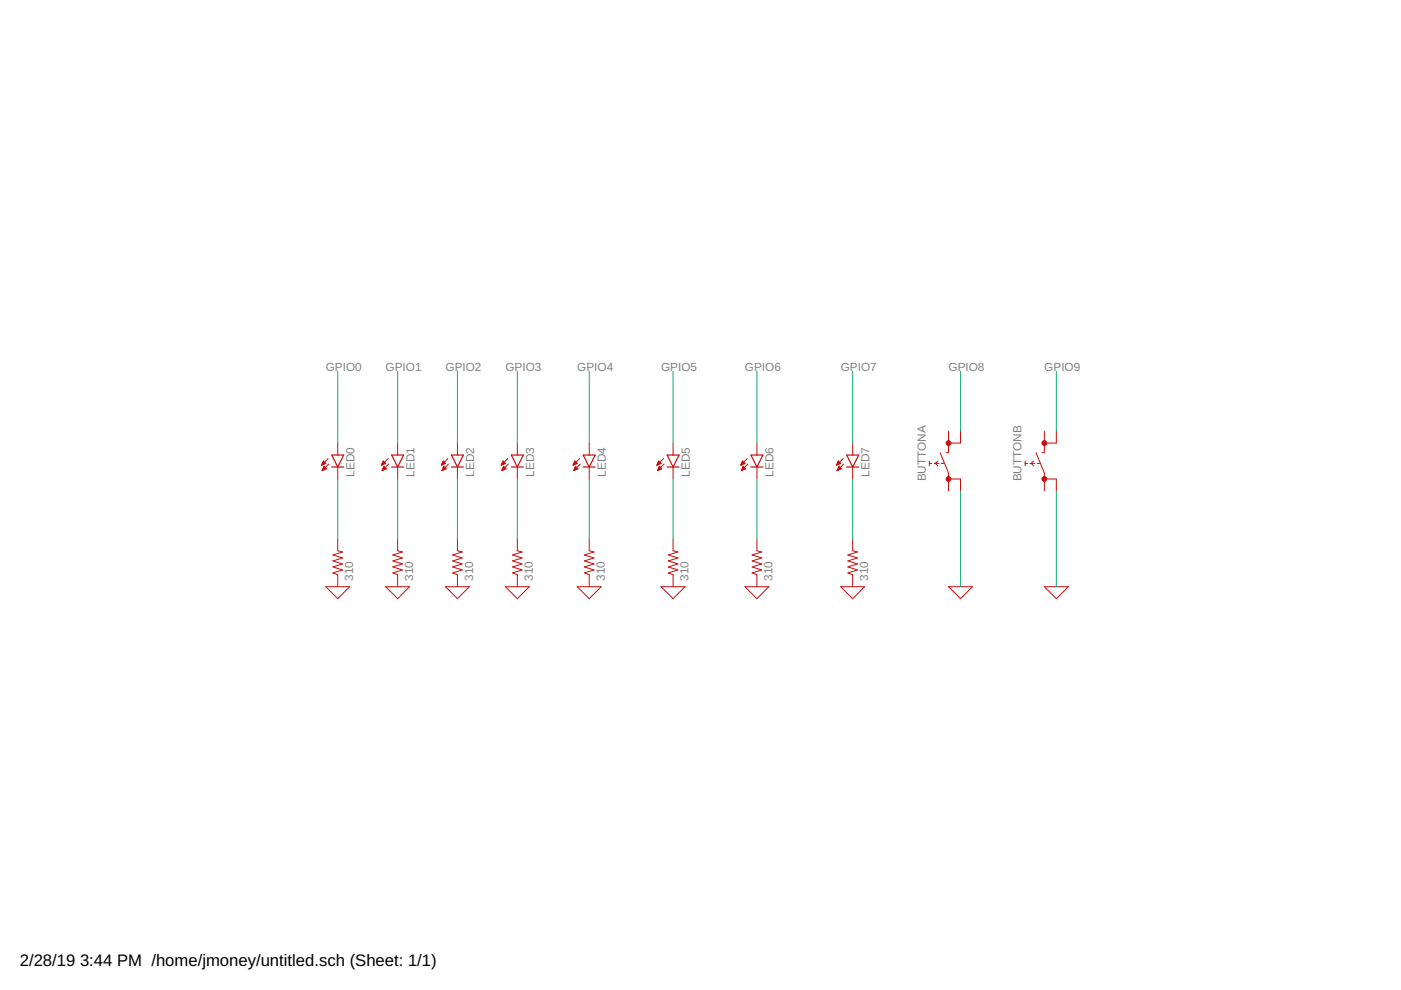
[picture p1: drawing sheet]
<svg xmlns="http://www.w3.org/2000/svg" width="297mm" height="210mm" viewBox="0 0 297 210" stroke-linecap="round" stroke-linejoin="round" font-family="sans-serif">
<g fill="none" stroke="#c90d0c" stroke-width=".25">
<path d="M70.3 99h2.6M70.3 96.5h2.6l-1.3 2.5zM83 99h2.6M83 96.5h2.6l-1.3 2.5zM95.7 99h2.6M95.7 96.5h2.6l-1.3 2.5zM108.4 99h2.6M108.4 96.5h2.6l-1.3 2.5zM123.7 96.5h2.5l-1.3 2.5zM123.7 99h2.5M141.4 99h2.6M141.4 96.5h2.6l-1.3 2.5z"/>
<path d="M159.2 99h2.6M159.2 96.5h2.6l-1.3 2.5zM179.5 99h2.6M179.5 96.5h2.6l-1.3 2.5z"/>
</g>
<g fill="none" stroke="#c90d0c" stroke-width=".21">
<path d="M68.2 98.6h.2M68.3 98.4h.3M68.3 98.3h.6M68.3 99.8h.1M68.4 98.2h.6M68.4 99.7h.2M68.4 98.1h.5M68.4 99.5h.5M68.5 98h.3M68.5 99.4h.7M68.5 97.8h.1M68.5 99.3h.6"/>
<path d="M68.6 99.2h.4M68.6 97.7l.5 .6-.9 .3zM68.6 99h.2M68.7 98.9h.1M68.7 98.9l-.4 .9M68.7 98.9l.5 .5M69.2 99.4l-.9 .4M69.6 97.2l-1.4 1.4M69.7 98.4l-1.4 1.4M71.6 93.9v2.6M71.6 99v2.6M80.9 98.6h.1"/>
<path d="M81 98.4h.3M81 98.3h.6M81 99.8h.1M81 99.7h.3M81.1 98.2h.6M81.1 98.1h.5M81.1 99.5h.5M81.2 99.4h.7M81.2 98h.2M81.2 97.8h.1M81.2 99.3h.6M81.3 99.2h.3"/>
<path d="M81.3 97.7l.5 .6-.9 .3zM81.3 99h.2M81.4 98.9h.1M81.4 98.9l-.4 .9M81.4 98.9l.5 .5M81.9 99.4l-.9 .4M82.3 97.2l-1.4 1.4M82.4 98.4l-1.4 1.4M84.3 93.9v2.6M84.3 99v2.6M93.6 98.6h.1M93.7 98.4h.3"/>
<path d="M93.7 98.3h.6M93.7 99.8h.1M93.7 98.2h.7M93.7 99.7h.3M93.8 98.1h.5M93.8 99.5h.5M93.9 98h.2M93.9 99.4h.7M93.9 97.8h.1M93.9 99.3h.6M94 99.2h.3M94 97.7l.4 .6-.8 .3z"/>
<path d="M94 99h.2M94.1 98.9h.1M94.1 98.9l-.4 .9M94.1 98.9l.5 .5M94.6 99.4l-.9 .4M95 97.2l-1.4 1.4M95.1 98.4l-1.4 1.4M97 93.9v2.6M97 99v2.6M106.3 98.6h.1M106.3 98.4h.4M106.4 98.3h.6"/>
<path d="M106.4 99.8h.1M106.4 98.2h.7M106.4 99.7h.3M106.5 98.1h.5M106.5 99.5h.5M106.6 98h.2M106.6 99.4h.7M106.6 99.3h.6M106.6 97.8h.1M106.6 97.7l.5 .6-.8 .3zM106.7 99.2h.3M106.7 99h.2"/>
<path d="M106.8 98.9h.1M106.8 98.9l-.4 .9M106.8 98.9l.5 .5M107.3 99.4l-.9 .4M107.7 97.2l-1.4 1.4M107.8 98.4l-1.4 1.4M109.7 93.9v2.6M109.7 99v2.6M121.5 98.6h.2M121.6 98.4h.4M121.6 99.8h.1M121.6 98.3h.6"/>
<path d="M121.7 98.2h.6M121.7 99.7h.2M121.7 98.1h.5M121.7 99.5h.5M121.8 98h.3M121.8 99.4h.7M121.8 97.8h.2M121.8 99.3h.6M121.9 97.7l.5 .6-.9 .3zM121.9 99.2h.4M121.9 99h.3M122 98.9l-.4 .9"/>
<path d="M122 98.9l.5 .5M122 98.9h.1M122.5 99.4l-.9 .4M122.9 97.2l-1.4 1.4M123 98.4l-1.4 1.4M124.9 93.9v2.6M124.9 99v2.6M139.3 98.6h.2M139.4 98.4h.3M139.4 98.3h.6M139.4 99.8h.1M139.5 98.2h.6"/>
<path d="M139.5 99.7h.2M139.5 98.1h.5M139.5 99.5h.5M139.6 98h.3M139.6 99.4h.7M139.6 97.8h.1M139.6 99.3h.6M139.7 99.2h.4M139.7 97.7l.5 .6-.9 .3zM139.7 99h.2M139.8 98.9h.1M139.8 98.9l-.4 .9"/>
<path d="M139.8 98.9l.5 .5M140.3 99.4l-.9 .4M140.7 97.2l-1.4 1.4M140.8 98.4l-1.4 1.4M142.7 93.9v2.6M142.7 99v2.6M157.1 98.6h.1M157.1 98.4h.4M157.2 98.3h.6M157.2 99.8h.1M157.2 99.7h.3M157.2 98.2h.7"/>
<path d="M157.3 98.1h.5M157.3 99.5h.5M157.3 98h.3M157.3 99.4h.8M157.4 97.8h.1M157.4 99.3h.5M157.4 99.2h.4M157.4 97.7l.5 .6-.8 .3zM157.5 99h.2M157.5 98.9h.1M157.6 98.9l-.4 .9M157.6 98.9l.5 .5"/>
<path d="M158.1 99.4l-.9 .4M158.5 97.2l-1.4 1.4M158.6 98.4l-1.4 1.4M160.5 93.9v2.6M160.5 99v2.6M177.4 98.6h.1M177.4 98.4h.4M177.5 98.3h.6M177.5 99.8h.1M177.5 98.2h.7M177.5 99.7h.3M177.6 98.1h.5"/>
<path d="M177.6 99.5h.5M177.7 98h.2M177.7 99.4h.7M177.7 99.3h.6M177.7 97.8h.1M177.7 97.7l.5 .6-.8 .3zM177.8 99.2h.3M177.8 99h.2M177.9 98.9h.1M177.9 98.9l-.4 .9M177.9 98.9l.5 .5M178.4 99.4l-.9 .4"/>
<path d="M178.8 97.2l-1.4 1.4M178.9 98.4l-1.4 1.4M180.8 93.9v2.6M180.8 99v2.6M197 98.3h.5M197 97.7v1.1M198.1 98.3h1M198.8 97.7l-.5 .6 .5 .5M199.3 96l1.8 4.3v3.8M199.6 98.3h.5M201.1 91.4v4.6h-.5M203.6 91.4v2.5h-2.5"/>
<path d="M217.4 98.3h.5M217.4 97.7v1.1M218.4 98.3h1M219.1 97.7l-.5 .6 .5 .5M219.6 96l1.8 4.3v3.8M219.9 98.3h.5M221.4 91.4v4.6h-.5M224 91.4v2.5h-2.6M71.6 114.3v2.5l1 .2-2 .7 2 .6-2 .6 2 .7-2 .6 2 .6-2 .7 1 .4v2.5M84.3 114.3v2.5l1 .2-2 .7 2 .6-2 .6 2 .7-2 .6 2 .6-2 .7 1 .4v2.5M97 114.3v2.5l1 .2-2 .7 2 .6-2 .6 2 .7-2 .6 2 .6-2 .7 1 .4v2.5M109.7 114.3v2.5l1 .2-2 .7 2 .6-2 .6 2 .7-2 .6 2 .6-2 .7 1 .4v2.5"/>
<path d="M124.9 114.3v2.5l1 .2-2 .7 2 .6-2 .6 2 .7-2 .6 2 .6-2 .7 1 .4v2.5M142.7 114.3v2.5l1 .2-2 .7 2 .6-2 .6 2 .7-2 .6 2 .6-2 .7 1 .4v2.5M160.5 114.3v2.5l1 .2-2 .7 2 .6-2 .6 2 .7-2 .6 2 .6-2 .7 1 .4v2.5M180.8 114.3v2.5l1 .2-2 .7 2 .6-2 .6 2 .7-2 .6 2 .6-2 .7 1 .4v2.5M201.1 101.6h2.5v2.5M221.4 101.6h2.6v2.5M69.1 124.4h5l-2.5 2.5zM81.8 124.4h5l-2.5 2.5zM94.4 124.4h5.1l-2.5 2.5zM107.1 124.4h5.1l-2.5 2.5zM122.4 124.4h5.1l-2.6 2.5zM140.2 124.4h5l-2.5 2.5z"/>
<path d="M157.9 124.4h5.1l-2.5 2.5zM178.2 124.4h5.1l-2.5 2.5zM201.1 124.4h5.1l-2.6 2.5zM221.4 124.4h5.1l-2.5 2.5z"/>
</g>
<g fill="#c90d0c" stroke="#c90d0c" stroke-width=".21">
<circle cx="201.1" cy="101.6" r=".51"/>
<circle cx="201.1" cy="93.9" r=".51"/>
<circle cx="221.4" cy="101.6" r=".51"/>
<circle cx="221.4" cy="93.9" r=".51"/>
</g>
<g fill="none" stroke="#0dab76" stroke-width=".21">
<path d="M71.6 78.7v15.2M84.3 78.7v15.2M97 78.7v15.2M109.7 78.7v15.2M124.9 78.7v15.2M142.7 78.7v15.2M160.5 78.7v15.2M180.8 78.7v15.2M203.6 78.7v12.7M224 78.7v12.7M71.6 101.6v12.7M84.3 101.6v12.7"/>
<path d="M97 101.6v12.7M109.7 101.6v12.7M124.9 101.6v12.7M142.7 101.6v12.7M160.5 101.6v12.7M180.8 101.6v12.7M203.6 104.1v20.3M224 104.1v20.3"/>
</g>
<g font-size="3.5">
<text x="4.2" y="204.7">2/28/19</text>
<text x="17" y="204.7">3:44 PM /home/jmoney/untitled.sch (Sheet: 1/1)</text>
</g>
<g font-size="2.5" fill="#808080">
<text x="69.1" y="78.7">GPIO0</text>
<text x="81.8" y="78.7">GPIO1</text>
<text x="94.5" y="78.7">GPIO2</text>
<text x="107.2" y="78.7">GPIO3</text>
<text x="122.4" y="78.7">GPIO4</text>
<text x="140.2" y="78.7">GPIO5</text>
<text x="157.9" y="78.7">GPIO6</text>
<text x="178.3" y="78.7">GPIO7</text>
<text x="201.1" y="78.7">GPIO8</text>
<text x="221.4" y="78.7">GPIO9</text>
<text x="75.2" y="101" transform="rotate(-90 75.2 101)">LED0</text>
<text x="87.9" y="101" transform="rotate(-90 87.9 101)">LED1</text>
<text x="100.6" y="101" transform="rotate(-90 100.6 101)">LED2</text>
<text x="113.2" y="101" transform="rotate(-90 113.2 101)">LED3</text>
<text x="128.5" y="101" transform="rotate(-90 128.5 101)">LED4</text>
<text x="146.3" y="101" transform="rotate(-90 146.3 101)">LED5</text>
<text x="164" y="101" transform="rotate(-90 164 101)">LED6</text>
<text x="184.3" y="101" transform="rotate(-90 184.3 101)">LED7</text>
<text x="196.3" y="102.1" transform="rotate(-90 196.3 102.1)">BUTTONA</text>
<text x="216.6" y="102.1" transform="rotate(-90 216.6 102.1)">BUTTONB</text>
<text x="74.9" y="123.1" transform="rotate(-90 74.9 123.1)">310</text>
<text x="87.6" y="123.1" transform="rotate(-90 87.6 123.1)">310</text>
<text x="100.3" y="123.1" transform="rotate(-90 100.3 123.1)">310</text>
<text x="113" y="123.1" transform="rotate(-90 113 123.1)">310</text>
<text x="128.2" y="123.1" transform="rotate(-90 128.2 123.1)">310</text>
<text x="146" y="123.1" transform="rotate(-90 146 123.1)">310</text>
<text x="163.8" y="123.1" transform="rotate(-90 163.8 123.1)">310</text>
<text x="184.1" y="123.1" transform="rotate(-90 184.1 123.1)">310</text>
</g>
</svg>
